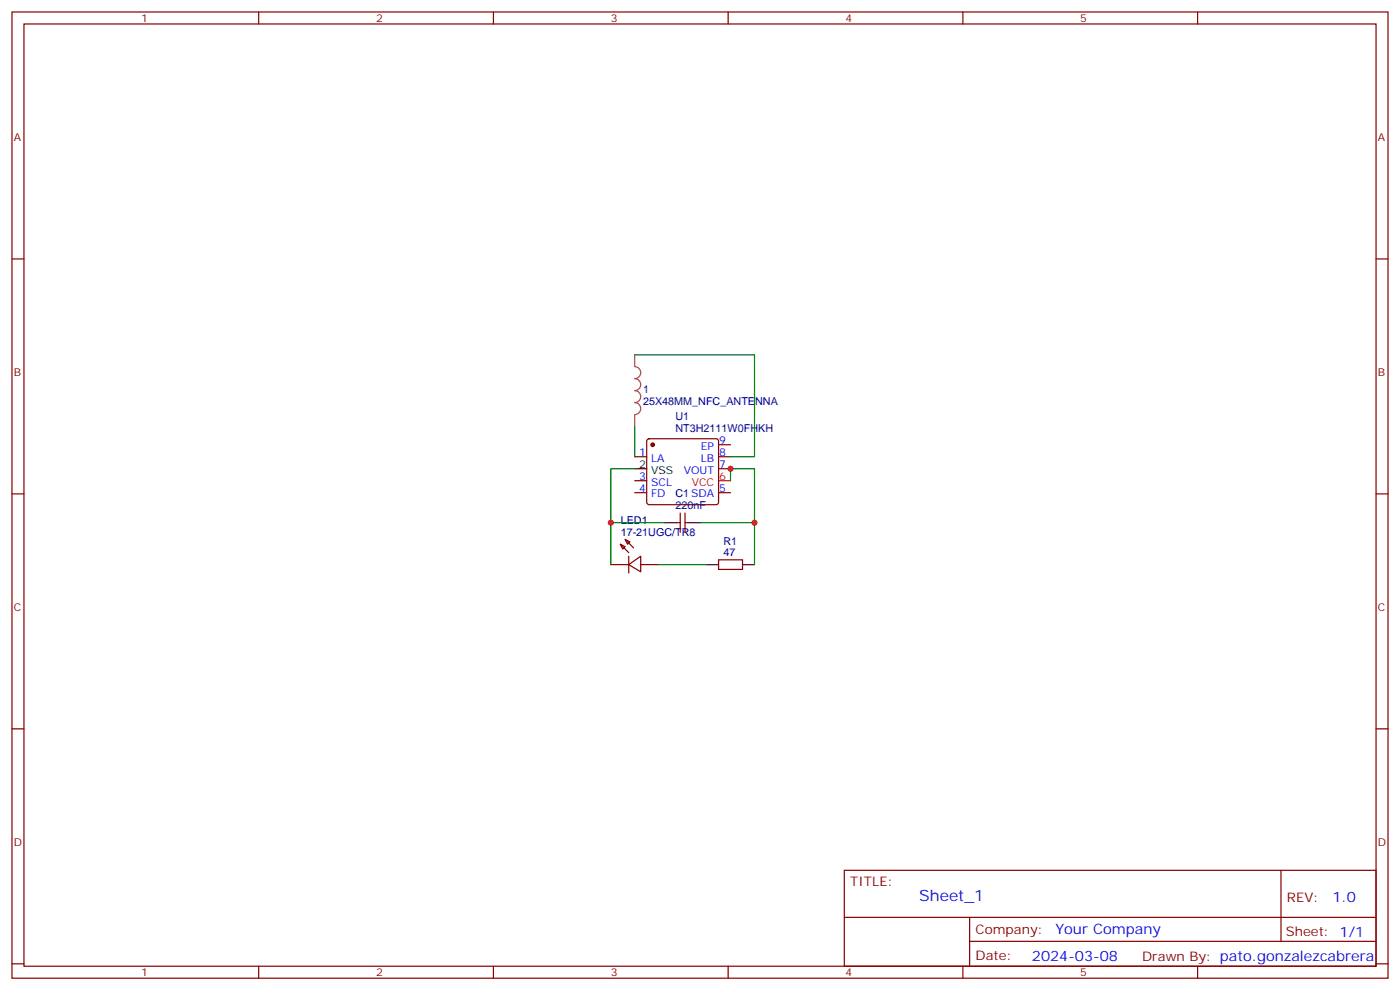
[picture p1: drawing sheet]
<svg xmlns="http://www.w3.org/2000/svg" width="412mm" height="292mm" viewBox="0 0 412 292" stroke-linecap="round" stroke-linejoin="round" font-family="sans-serif">
<g fill="none" stroke="#870000" stroke-width=".35">
<path d="M3.5 3.5h405.4v284.4h-405.4zM7.1 7.1h398.2v277.2h-398.2zM76.2 3.5v3.6M145.3 3.5v3.6M214.5 3.5v3.6M283.6 3.5v3.6M352.8 3.5v3.6M3.5 76.2h3.6M405.3 76.2h3.6M187 134.4h3.5M190.7 129.3l.5-.2h19.8l.5 .2 .2 .5v18l-.3 .5-.4 .2h-19.8l-.5-.2-.2-.5v-18zM211.7 130.9h3.5"/>
<path d="M211.7 134.4h3.5M211.7 137.9h3.5M3.5 145.3h3.6M184.1 158.8l1.5 .7-.7 .7zM184.1 158.8l2.5 2.4M187 145h3.5M187 141.5h3.5M199.3 153.8h1.1M200.4 151v5.6M201.8 151v5.6M201.8 153.8h1M211.7 145h3.5"/>
<path d="M405.3 145.3h3.6M179.9 166.2h5.3M182.7 160.2l1.4 .7-.7 .7zM182.7 160.2l2.5 2.4M185.2 166.2l3.5-2.5v4.6zM185.2 163.7v4.9M188.7 166.2h5.3M211.7 164.7h7v2.9h-7zM3.5 214.5h3.6M405.3 214.5h3.6M248.7 256.1h156.6v28.2h-156.6zM377.3 256.1v20.9"/>
<path d="M248.7 270h156.5M285.6 277h119.6M285.6 270v14.1M3.5 283.6h3.6M76.2 284.3v3.6M145.3 284.3v3.6M214.5 284.3v3.6M283.6 284.3v3.6M352.8 284.3v3.6M405.3 283.6h3.6"/>
</g>
<path d="M211.7 141.5h3.5" fill="none" stroke="#f00" stroke-width=".35"/>
<path d="M187 137.9h3.5M195.8 153.8h3.5M202.8 153.8h3.6M208.1 166.2h3.6M218.7 166.2h3.5" fill="none" stroke="#000" stroke-width=".35"/>
<circle cx="192.3" cy="130.9" r=".53" fill="#870000" stroke="#870000" stroke-width=".35"/>
<path d="M187 104.4v3.5a1.76 1.76 0 0 1 1.7 1.8 1.76 1.76 0 0 1-1.7 1.7 1.76 1.76 0 0 1 1.7 1.8 1.76 1.76 0 0 1-1.7 1.7 1.76 1.76 0 0 1 1.7 1.8 1.76 1.76 0 0 1-1.7 1.8 1.76 1.76 0 0 1 1.7 1.7 1.76 1.76 0 0 1-1.7 1.8M187 122.1v3.5" fill="none" stroke="#a64a4a" stroke-width=".35"/>
<path d="M187 104.4h35.2v30h-7M187 137.9h-7.1v15.9h15.9M187 125.6v8.8M179.9 153.8v12.4M215.2 141.5v-3.6h7v15.9h-15.8M222.2 153.8v12.4M194 166.2h14.1" fill="none" stroke="#008700" stroke-width=".35"/>
<g fill="#c00">
<circle cx="215.2" cy="137.9" r=".88"/>
<circle cx="222.3" cy="153.8" r=".88"/>
<circle cx="179.9" cy="153.8" r=".88"/>
</g>
<text font-size="4.6" fill="#00f" x="270.8" y="265.1">Sheet_1</text>
<g font-size="4.2" fill="#00f">
<text x="392.5" y="265.4">1.0</text>
<text x="310.9" y="274.9">Your Company</text>
<text x="304" y="282.7">2024-03-08</text>
</g>
<g font-size="3.9" fill="#800">
<text x="250.5" y="260.7">TITLE:</text>
<text x="379.1" y="265.4">REV:</text>
<text x="287.4" y="274.9">Company:</text>
<text x="378.7" y="275.5">Sheet: 1/1</text>
<text x="287.4" y="282.6">Date:</text>
<text x="336.4" y="282.7">Drawn By: pato.gonzalezcabrera</text>
</g>
<g font-size="3.2" fill="#800">
<text x="41.6" y="6.5">1</text>
<text x="110.8" y="6.5">2</text>
<text x="179.9" y="6.5">3</text>
<text x="249.1" y="6.5">4</text>
<text x="318.2" y="6.5">5</text>
<text x="4.1" y="41.6">A</text>
<text x="405.9" y="41.6">A</text>
<text x="4.1" y="110.8">B</text>
<text x="405.9" y="110.8">B</text>
<text x="4.1" y="179.9">C</text>
<text x="405.9" y="179.9">C</text>
<text x="4.1" y="249.1">D</text>
<text x="405.9" y="249.1">D</text>
<text x="41.6" y="287.3">1</text>
<text x="110.8" y="287.3">2</text>
<text x="179.9" y="287.3">3</text>
<text x="249.1" y="287.3">4</text>
<text x="318.2" y="287.3">5</text>
</g>
<g font-size="3.2" fill="#000080">
<text x="189.4" y="119.2">25X48MM_NFC_ANTENNA</text>
<text x="189.4" y="115.7">1</text>
<text x="199" y="123.5">U1</text>
<text x="199" y="127">NT3H2111W0FHKH</text>
<text x="199" y="149.9">220nF</text>
<text x="199" y="146.4">C1 SDA</text>
<text x="182.9" y="154.2">LED1</text>
<text x="182.9" y="157.7">17-21UGC/TR8</text>
<text x="213.1" y="160.3">R1</text>
<text x="213.1" y="163.7">47</text>
</g>
<g font-size="3.2" fill="#00f">
<text x="211.8" y="130.5">9</text>
<text x="188.3" y="134.1">1</text>
<text x="191.8" y="135.8">LA</text>
<text x="206.4" y="135.8">LB</text>
<text x="206.4" y="132.3">EP</text>
<text x="211.8" y="134.1">8</text>
<text x="211.8" y="137.6">7</text>
<text x="188.3" y="141.1">3</text>
<text x="191.8" y="142.9">SCL</text>
<text x="201.4" y="139.3">VOUT</text>
<text x="188.3" y="144.6">4</text>
<text x="191.8" y="146.4">FD</text>
<text x="211.8" y="144.6">5</text>
</g>
<g font-size="3.2">
<text x="188.3" y="137.6">2</text>
<text x="191.8" y="139.3">VSS</text>
</g>
<g font-size="3.2" fill="#f00">
<text x="203.8" y="142.9">VCC</text>
<text x="211.8" y="141.1">6</text>
</g>
</svg>
